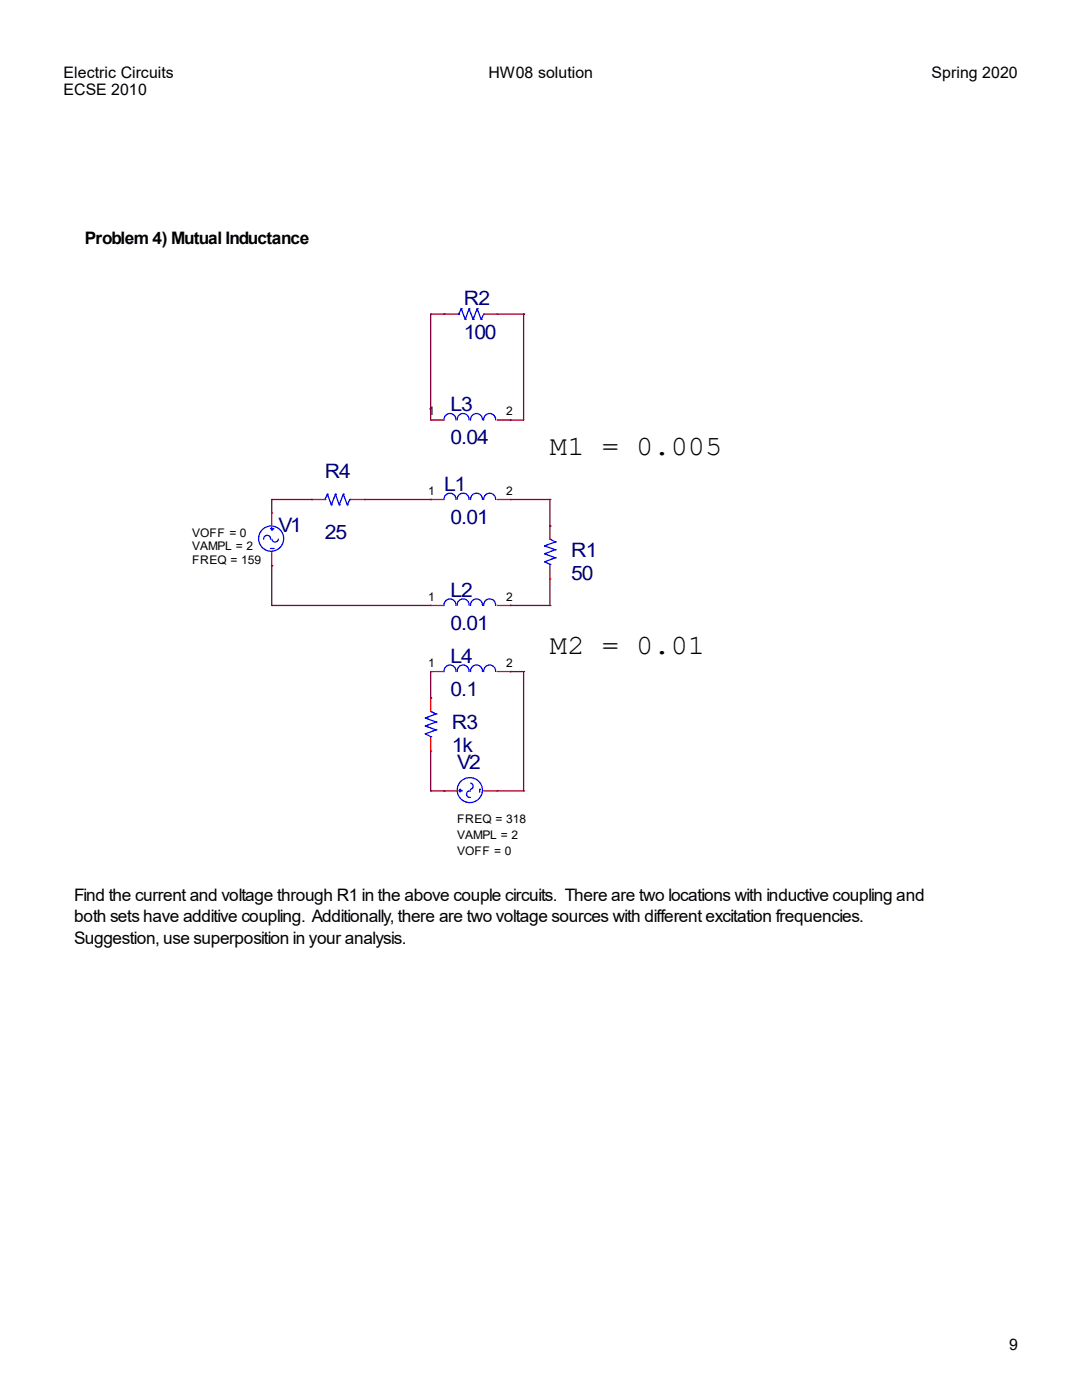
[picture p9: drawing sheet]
<svg xmlns="http://www.w3.org/2000/svg" width="216mm" height="279mm" viewBox="0 0 216 279" stroke-linecap="round" stroke-linejoin="round" font-family="sans-serif">
<g fill="none" stroke="#00f" stroke-width=".25">
<path d="M91.2 62.7h.3M91.5 62.7h.1M92 61.6h.1M92 61.6l-.5 1.1M92 61.6l.8 2.1M92.8 63.7h.1M93.6 61.6h.1M93.6 61.6l-.8 2.1M93.6 61.6l.8 2.1M94.4 63.7h.1M95.2 61.6h.1M95.2 61.6l-.8 2.1"/>
<path d="M95.2 61.6l.8 2.1M96 63.7h.1M96.5 62.7h.1M96.5 62.7l-.5 1M64.8 99.7h.1M65.3 98.6h.1M65.3 98.6l.8 2.1M65.3 98.6l-.5 1.1M66.9 98.6h.1M66.9 98.6l.8 2.1M66.9 98.6l-.8 2.1M68.5 98.6h.1"/>
<path d="M68.5 98.6l.8 2.1M68.5 98.6l-.8 2.1M69.8 99.7h.1M69.8 99.7l-.5 1M69.8 99.7h.3M91 83.8a1.18 1.18 0 0 0-1.2-1.3 1.18 1.18 0 0 0-1.2 1.3M91 99.7a1.19 1.19 0 0 0-1.2-1.3 1.19 1.19 0 0 0-1.2 1.3M93.6 83.8a1.18 1.18 0 0 0-1.2-1.3 1.18 1.18 0 0 0-1.2 1.3M93.6 99.7a1.19 1.19 0 0 0-1.2-1.3 1.19 1.19 0 0 0-1.2 1.3M96.3 83.8a1.18 1.18 0 0 0-1.2-1.3 1.18 1.18 0 0 0-1.2 1.3M96.3 99.7a1.19 1.19 0 0 0-1.2-1.3 1.19 1.19 0 0 0-1.2 1.3M98.9 83.8a1.18 1.18 0 0 0-1.2-1.3 1.18 1.18 0 0 0-1.2 1.3"/>
<path d="M98.9 99.7a1.19 1.19 0 0 0-1.2-1.3 1.19 1.19 0 0 0-1.2 1.3M54 107.6a.67 .67 0 0 0-.7-.8 .67 .67 0 0 0-.7 .8M54 109.5h.5M54 105.5h.5M54.2 105.8h.1M54.2 105.2v.6M54.5 109.5h.1M54.5 105.5h.1M55.5 107.6a.65 .65 0 0 1-.6 .6 .65 .65 0 0 1-.7-.6M66.1 100.7h.1M67.7 100.7h.1M69.3 100.7h.1"/>
<path d="M108.7 112.1h.1M108.7 110.5h.1M108.7 109h.1M108.7 112.1l1 .5M108.7 110.5l2.1 .8M108.7 109l2.1 .7M109.7 107.6h.1M109.7 112.6h.1M109.7 107.6l1.1 .5M109.7 112.6v.3M110.8 111.3h.1M110.8 109.7h.1"/>
<path d="M110.8 108.1h.1M110.8 111.3l-2.1 .8M110.8 109.7l-2.1 .8M110.8 108.1l-2.1 .9M91 120.8a1.18 1.18 0 0 0-1.2-1.3 1.18 1.18 0 0 0-1.2 1.3M91 134a1.18 1.18 0 0 0-1.2-1.3 1.18 1.18 0 0 0-1.2 1.3M93.6 120.8a1.18 1.18 0 0 0-1.2-1.3 1.18 1.18 0 0 0-1.2 1.3M93.6 134a1.18 1.18 0 0 0-1.2-1.3 1.18 1.18 0 0 0-1.2 1.3M96.3 120.8a1.18 1.18 0 0 0-1.2-1.3 1.18 1.18 0 0 0-1.2 1.3M96.3 134a1.18 1.18 0 0 0-1.2-1.3 1.18 1.18 0 0 0-1.2 1.3M98.9 120.8a1.18 1.18 0 0 0-1.2-1.3 1.18 1.18 0 0 0-1.2 1.3M98.9 134a1.18 1.18 0 0 0-1.2-1.3 1.18 1.18 0 0 0-1.2 1.3"/>
<path d="M84.9 146.5h.1M84.9 144.9h.1M84.9 143.3h.1M84.9 146.5l1 .5M84.9 144.9l2.1 .8M84.9 143.3l2.1 .8M85.9 142h.1M85.9 147h.1M85.9 142l1.1 .5M85.9 147v.3M87 145.7h.1M87 144.1h.1"/>
<path d="M87 142.5h.1M87 145.7l-2.1 .8M87 144.1l-2.1 .8M87 142.5l-2.1 .8M91.5 157.8h.5M91.8 157.5h.1M91.8 157.5v.6M92 157.8h.1M93.9 156.3a.63 .63 0 0 1 .5 .6 .63 .63 0 0 1-.6 .6M93.9 157.9a.65 .65 0 0 0-.8 .6 .65 .65 0 0 0 .8 .6M95.7 157.5h.1M95.7 157.5v.6"/>
<circle cx="54.1" cy="107.5" r="2.51"/>
<circle cx="93.8" cy="157.7" r="2.51"/>
</g>
<g fill="none" stroke="#f00" stroke-width=".25">
<path d="M88.6 62.7h.1M88.6 62.7h2.6M96.5 62.7h2.7M99.2 62.7h.1M62.1 99.7h.1M62.1 99.7h2.7M70.1 99.7h2.6M72.7 99.7h.1M85.9 99.7h.1M85.9 83.8h.1M85.9 99.7h2.7M85.9 83.8h2.7"/>
<path d="M99.2 99.7h2.6M99.2 83.8h2.6M101.8 99.7h.1M101.8 83.8h.1M54.2 102.4h.1M54.2 112.9h.1M54.2 102.4v2.6M54.2 110.3v2.6M109.7 105h.1M109.7 115.5h.1M109.7 105v2.6M109.7 112.9v2.6"/>
<path d="M85.9 120.8h.1M85.9 139.3h.1M85.9 134h.1M85.9 120.8h2.7M85.9 139.3v2.7M85.9 134h2.7M99.2 120.8h2.6M99.2 134h2.6M101.8 120.8h.1M101.8 134h.1M85.9 149.9h.1M85.9 147.3v2.6"/>
<path d="M88.6 157.8h.1M88.6 157.8h2.6M96.5 157.8h2.7M99.2 157.8h.1"/>
</g>
<g fill="none" stroke="#800040" stroke-width=".25">
<path d="M85.9 62.7h.1M85.9 62.7v21.1M85.9 62.7h2.7M88.6 62.7h.1M99.2 62.7h5.3M104.5 62.7h.1M104.5 62.7v21.1h-2.7M54.2 99.7h.1M54.2 99.7h7.9M54.2 99.7v2.7M62.1 99.7h.1M72.7 99.7h13.2"/>
<path d="M85.9 99.7h.1M101.8 83.8h.1M101.8 99.7h7.9M109.7 99.7h.1M109.7 99.7v5.3M54.2 112.9h.1M54.2 112.9v7.9M109.7 105h.1M109.7 115.5v5.3M54.2 120.8h.1M54.2 120.8h31.7M85.9 139.3h.1"/>
<path d="M85.9 134v5.3M101.8 120.8h.1M101.8 134h.1M101.8 120.8h7.9M101.8 134h2.7M104.5 134h.1M104.5 134v23.8M109.7 120.8h.1M85.9 157.8h.1M85.9 157.8h2.7M85.9 149.9v7.9M88.6 157.8h.1"/>
<path d="M99.2 157.8h5.3M104.5 157.8h.1"/>
</g>
<g font-size="5.5">
<text x="109.7" y="90.9">M1 = 0.005</text>
<text x="109.7" y="130.5">M2 = 0.01</text>
</g>
<g font-size="4" fill="#000080">
<text x="92.5" y="61">R2</text>
<text x="92.5" y="67.6">100</text>
<text x="89.9" y="82.1">L3</text>
<text x="89.9" y="88.7">0.04</text>
<text x="64.8" y="95.3">R4</text>
<text x="88.6" y="98">L1</text>
<text x="55.5" y="106.2">V1</text>
<text x="64.8" y="107.5">25</text>
<text x="89.9" y="104.6">0.01</text>
<text x="114" y="111.2">R1</text>
<text x="89.9" y="119.1">L2</text>
<text x="114" y="115.7">50</text>
<text x="89.9" y="125.7">0.01</text>
<text x="89.9" y="132.3">L4</text>
<text x="89.9" y="138.9">0.1</text>
<text x="90.2" y="145.5">R3</text>
<text x="90.2" y="150">1k</text>
<text x="91.2" y="153.5">V2</text>
</g>
<g font-size="3.4">
<text x="16.9" y="48.7">Problem 4) Mutual Inductance</text>
<text x="14.8" y="179.8">Find the current and voltage through R1 in the above couple circuits. There are two locations with inductive coupling and</text>
<text x="14.8" y="184.1">both sets have additive coupling. Additionally, there are two voltage sources with different excitation frequencies.</text>
<text x="14.8" y="188.3">Suggestion, use superposition in your analysis.</text>
</g>
<g font-size="3.2">
<text x="12.7" y="15.5">Electric Circuits</text>
<text x="97.5" y="15.5">HW08 solution</text>
<text x="185.9" y="15.5">Spring 2020</text>
<text x="12.7" y="19.1">ECSE 2010</text>
<text x="201.4" y="269.5">9</text>
</g>
<g font-size="2.4">
<text x="85.4" y="82.8">1</text>
<text x="101" y="82.8">2</text>
<text x="85.4" y="98.7">1</text>
<text x="101" y="98.7">2</text>
<text x="38.4" y="107.2">VOFF = 0</text>
<text x="38.4" y="112.5">FREQ = 159</text>
<text x="38.4" y="109.8">VAMPL = 2</text>
<text x="85.4" y="119.8">1</text>
<text x="101" y="119.8">2</text>
<text x="85.4" y="133.1">1</text>
<text x="101" y="133.1">2</text>
<text x="91.2" y="164.3">FREQ = 318</text>
<text x="91.2" y="167.4">VAMPL = 2</text>
<text x="91.2" y="170.6">VOFF = 0</text>
</g>
</svg>
